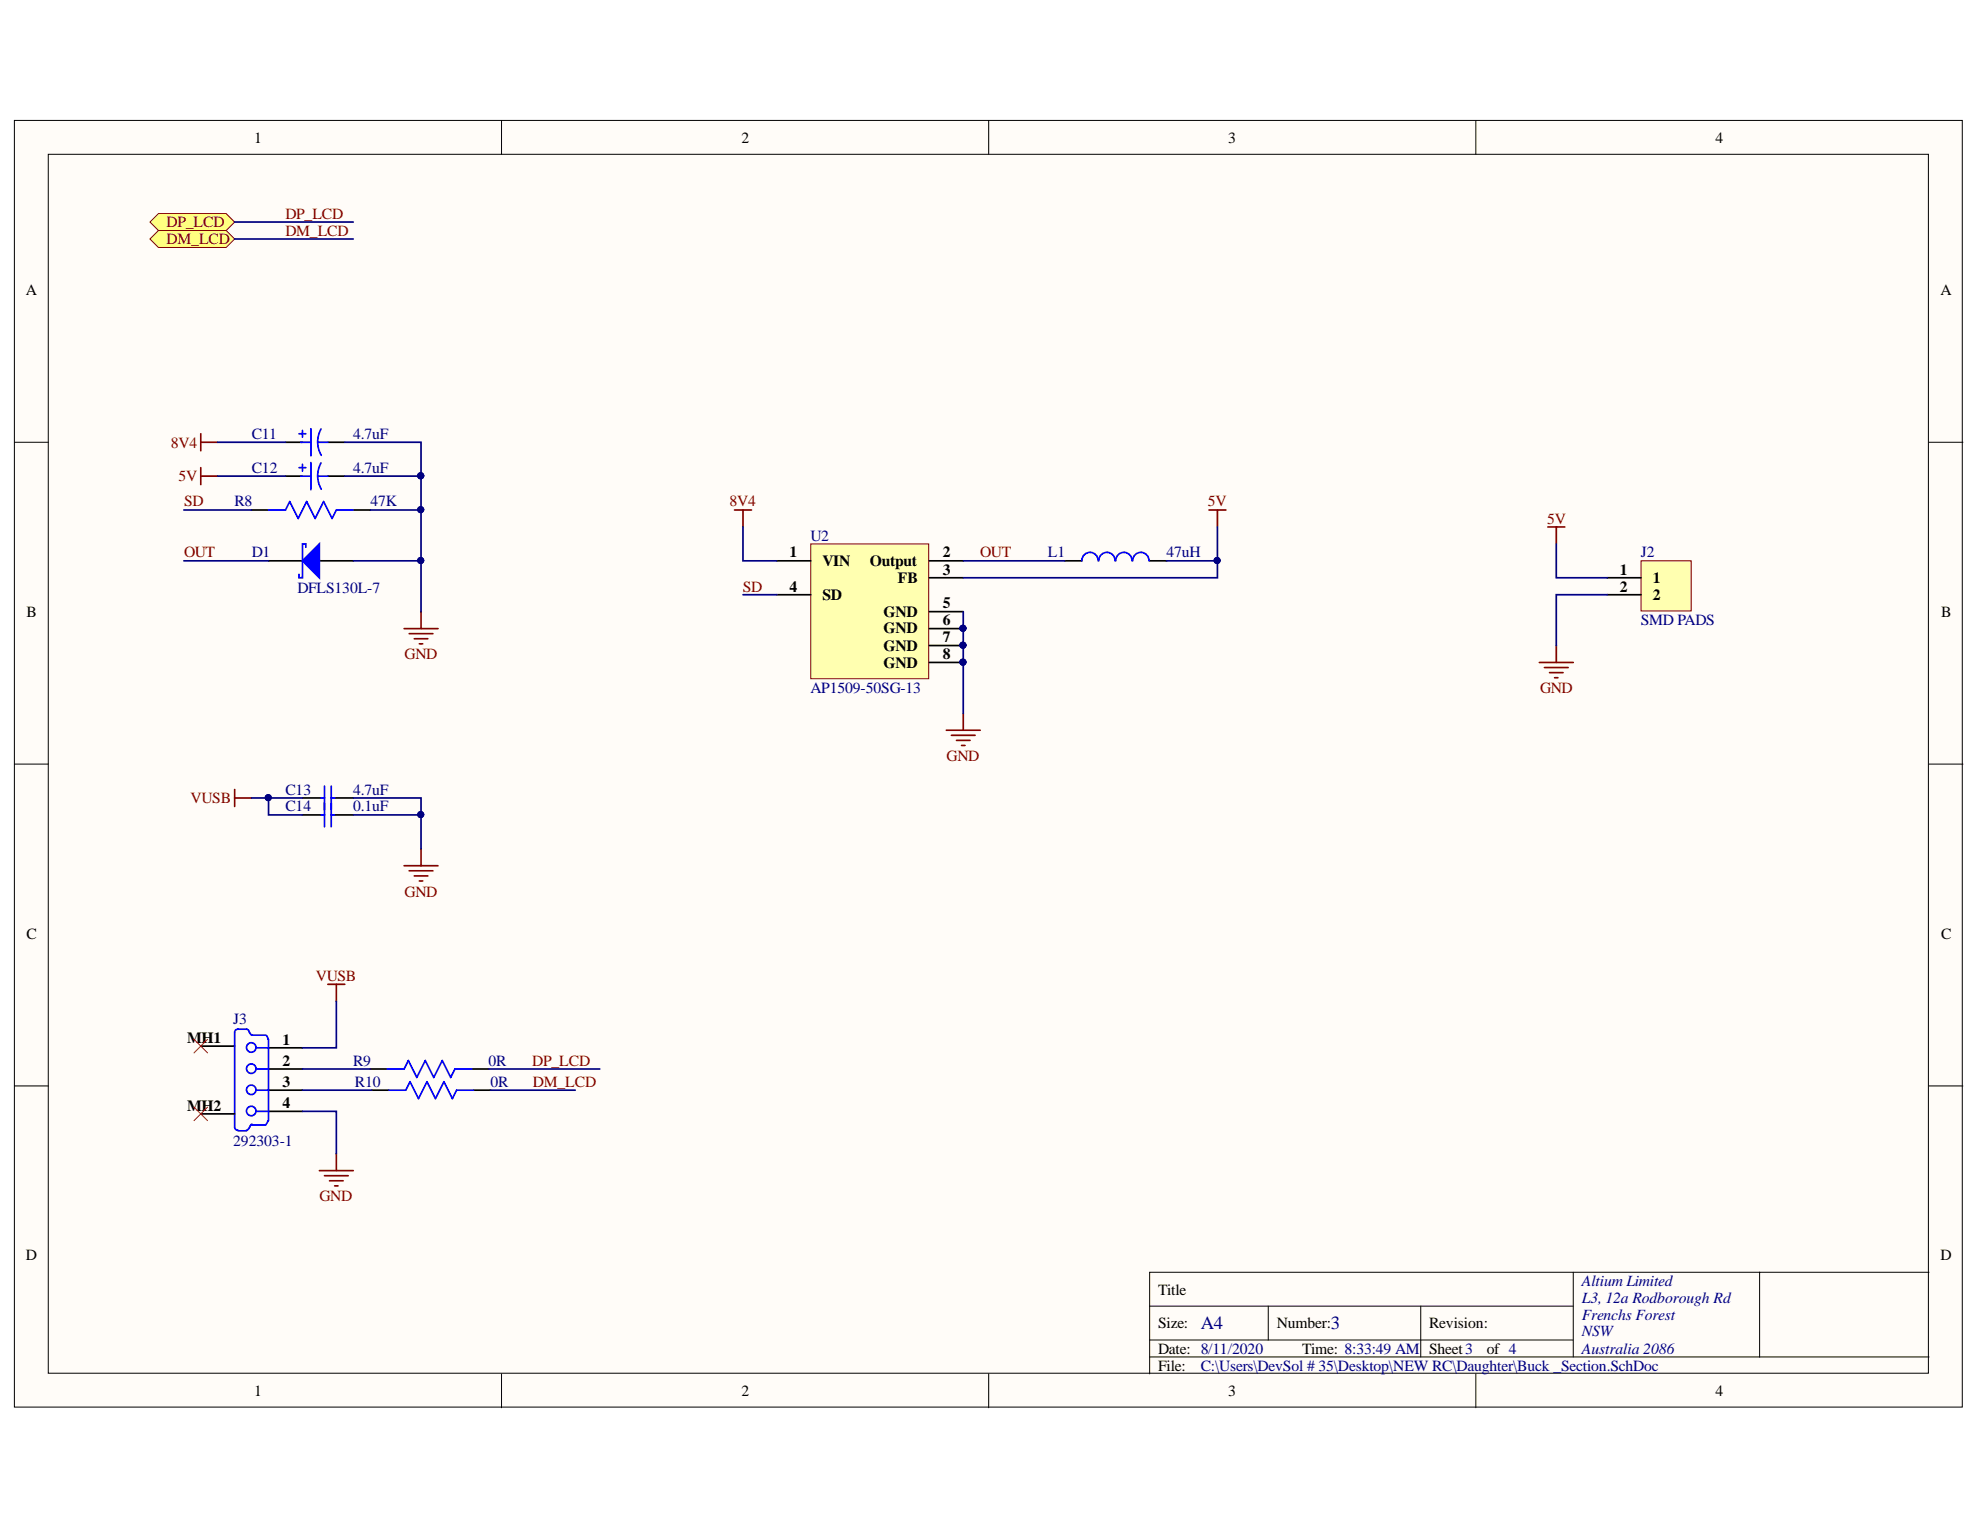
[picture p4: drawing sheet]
<svg xmlns="http://www.w3.org/2000/svg" width="279mm" height="216mm" viewBox="0 0 279 216" stroke-linecap="round" stroke-linejoin="round" font-family="sans-serif">
<g fill="#fffcf8" stroke="#000" stroke-width=".14">
<path d="M2 17h274.9v181.6h-274.9z"/>
<path d="M6.8 21.8h265.3v172h-265.3z"/>
</g>
<g fill="none" stroke="#000" stroke-width=".14">
<path d="M70.8 17v4.8M139.5 17v4.8M208.3 17v4.8M2 62.4h4.8M272.2 62.4h4.8M2 107.8h4.8M272.2 107.8h4.8M2 153.2h4.8M272.2 153.2h4.8M222 179.5v12M248.3 179.5h-86.1v14.4M272.2 179.5h-23.9v12"/>
<path d="M70.8 193.9v4.8M139.5 193.9v4.8M162.2 184.3h59.8M162.2 191.5h110M162.2 189.1h59.8M179 184.3v4.8M200.5 184.3v7.2M208.3 193.9v4.8"/>
</g>
<path d="M114.4 76.7h16.6v19.1h-16.6z" fill="#ffffb0" stroke="#800000" stroke-width=".14"/>
<g fill="none" stroke="#000" stroke-width=".24">
<path d="M35.5 72h2.4M37.9 79.1h4.8M40.3 62.4h2.4M40.3 67.2h2.4M45.1 79.1h4.8M46.3 62.4h2.4M46.3 67.2h2.4M49.9 72h2.3M109.6 79.1h4.8M131.1 79.1h4.8M150.3 79.1h2.4M162.2 79.1h2.4"/>
<path d="M109.6 83.9h4.8M131.1 81.5h4.8M131.1 86.3h4.8M131.1 88.7h4.8M131.1 91.1h4.8M131.1 93.5h4.8"/>
</g>
<g fill="#000080" stroke="#000080" stroke-width=".14">
<circle cx="135.9" cy="88.7" r=".43"/>
<circle cx="135.9" cy="91" r=".43"/>
<circle cx="135.9" cy="93.4" r=".43"/>
</g>
<g fill="none" stroke="#800000" stroke-width=".24">
<path d="M28.3 61.2v2.4M28.3 66v2.4M28.3 62.4h2.4M28.3 67.2h2.4M103.6 72h2.4M104.8 72v2.4M170.6 72h2.4M171.8 72v2.4M57 88.7h4.8M57.7 89.4h3.4M58.5 90.1h1.9M59.2 90.9h.5"/>
<path d="M59.4 86.3v2.4M133.5 103h4.8M134.3 103.8h3.3M135 104.5h1.9M135.7 105.2h.5M135.9 100.7v2.3"/>
</g>
<g fill="none" stroke="#00f" stroke-width=".24">
<path d="M37.9 72h2.4l.6-1.2 1.2 2.4 1.2-2.4 1.2 2.4 1.2-2.4 1.2 2.4 .6-1.2h2.4M42.2 61.2h1M42.2 66h1M42.4 62.4h1.5M42.4 67.2h1.5M42.7 60.7v1M42.7 65.5v1M43.9 60.5v3.8M43.9 65.3v3.8M44.8 62.4h1.5M44.8 67.2h1.5M44.8 62.4l.1 .8 .4 1.1"/>
<path d="M44.8 67.2l.1 .8 .4 1M45.3 60.5l-.4 1.1-.1 .8M45.3 65.3l-.4 1.1-.1 .8M155 79.1a1.15 1.15 0 0 0-1.2-1.2 1.15 1.15 0 0 0-1.1 1.2M157.3 79.1a1.15 1.15 0 0 0-1.1-1.2 1.15 1.15 0 0 0-1.1 1.2M159.7 79.1a1.15 1.15 0 0 0-1.1-1.2 1.15 1.15 0 0 0-1.2 1.2M162.1 79.1a1.15 1.15 0 0 0-1.1-1.2 1.15 1.15 0 0 0-1.2 1.2"/>
</g>
<path d="M42.7 79.1l2.4-2.4v4.8z" fill="#00f"/>
<path d="M42.7 79.1l2.4-2.4v4.8zM43.2 77.2v-.5h-.5v4.8h-.5v-.4" fill="none" stroke="#00f" stroke-width=".24"/>
<path d="M231.6 79.1h7v7.1h-7z" fill="#ffffb0" stroke="#800000" stroke-width=".14"/>
<g fill="none" stroke="#000" stroke-width=".24">
<path d="M226.8 81.5h4.8M226.8 83.9h4.8M42.7 112.6h3.1M42.7 115h3.1M46.7 112.6h3.2M46.7 115h3.2M28.3 147.6h4.8M28.3 157.2h4.8M37.9 150.8h4.8M37.9 153.8h4.8M37.9 156.8h4.8M37.9 147.9h4.8"/>
<path d="M52.2 150.8h2.4M52.5 153.8h2.4M66.6 150.8h2.4M66.8 153.8h2.4"/>
</g>
<g fill="none" stroke="#800000" stroke-width=".24">
<path d="M218.4 74.4h2.4M219.6 74.4v2.3M217.2 93.5h4.8M217.9 94.2h3.4M218.7 94.9h1.9M219.4 95.6h.5M219.6 91.1v2.4M33.1 111.4v2.4M33.1 112.6h2.4M59.4 119.8v2.4M46.3 138.9h2.4M47.5 138.9v2.4"/>
<path d="M57 122.2h4.8M57.7 122.9h3.4M58.5 123.6h1.9M59.2 124.3h.5M45.1 165.2h4.8M45.8 165.9h3.3M46.5 166.6h1.9M47.2 167.3h.5M47.5 162.8v2.4"/>
</g>
<g fill="none" stroke="#00f" stroke-width=".24">
<path d="M45.3 112.6h.5M45.3 115h.5M45.8 110.9v5.8M46.7 110.9v5.8M46.7 112.6h.5M46.7 115h.5M33.6 159.6h1.2M35.2 145.7l-.1-.2-.3-.3h-1.2a.43 .43 0 0 0-.5 .5v13.4l.3 .3 .2 .1M35.2 159.1l-.2 .3-.2 .1M35.3 145.7l.2 .3 2 .1M35.5 158.7h2M35.6 158.6l-.2 .1-.1 .3"/>
<path d="M36.2 150.8h1.7M36.2 156.8h1.7M36.2 153.8h1.7M36.2 147.9h1.7M37.6 146.1l.2 .6M37.8 158.1l-.2 .5M37.9 146.7v11.4M54.6 150.8h2.4l.6-1.1 1.2 2.3 1.2-2.3 1.2 2.3 1.2-2.3 1.2 2.3 .6-1.2h2.4M54.9 153.8h2.4l.6-1.2 1.2 2.4 1.2-2.4 1.1 2.4 1.2-2.4 1.2 2.4 .6-1.2h2.4"/>
<circle cx="35.5" cy="147.8" r=".67"/>
<circle cx="35.5" cy="153.8" r=".67"/>
<circle cx="35.5" cy="156.8" r=".67"/>
<circle cx="35.5" cy="150.8" r=".67"/>
</g>
<path d="M27.4 146.7l1.9 1.9M27.4 156.2l1.9 1.9M29.3 146.7l-1.9 1.9M29.3 156.2l-1.9 1.9" fill="none" stroke="#f00" stroke-width=".14"/>
<g fill="#ffff80" stroke="#800000" stroke-width=".14">
<path d="M21.2 31.3l1.2-1.2h9.5l1.2 1.2-1.2 1.2h-9.5z" fill-rule="evenodd"/>
<path d="M21.2 33.7l1.2-1.2h9.5l1.2 1.2-1.2 1.2h-9.5z" fill-rule="evenodd"/>
</g>
<g fill="none" stroke="#000080" stroke-width=".24">
<path d="M33.1 31.3h16.8M33.1 33.7h16.8M25.9 79.1h12M25.9 72h9.6M30.7 62.4h9.6M30.7 67.2h9.6M48.7 62.4h10.7v4.8M48.7 67.2h10.7M49.9 79.1h9.5M52.2 72h7.2M59.4 67.2v19.1M104.8 74.4v4.7h4.8"/>
<path d="M135.9 79.1h14.4M164.6 79.1h7.2v2.4h-35.9M171.8 74.4v4.7M219.6 76.7v4.8h7.2M104.8 83.9h4.8M135.9 86.3v14.4M226.8 83.9h-7.2v7.2M35.5 112.6h7.2M37.9 112.6v2.4h4.8M49.9 112.6h9.5v7.2M49.9 115h9.5M42.7 156.8h4.8v6"/>
<path d="M42.7 153.8h9.8M42.7 150.8h9.5M47.5 141.3v6.6h-4.8M69 150.8h15.6M69.2 153.8h12"/>
</g>
<g fill="#000080" stroke="#000080" stroke-width=".14">
<circle cx="135.9" cy="88.7" r=".43"/>
<circle cx="135.9" cy="91" r=".43"/>
<circle cx="135.9" cy="93.4" r=".43"/>
<circle cx="171.7" cy="79.1" r=".43"/>
<circle cx="59.4" cy="67.1" r=".43"/>
<circle cx="59.4" cy="71.9" r=".43"/>
<circle cx="59.4" cy="79.1" r=".43"/>
<circle cx="37.8" cy="112.6" r=".43"/>
<circle cx="59.4" cy="114.9" r=".43"/>
</g>
<g font-size="2.6" fill="#000080">
<text x="169.4" y="187.6">A4</text>
<text x="187.8" y="187.6">3</text>
</g>
<g font-size="2.2">
<text x="35.9" y="20.1">1</text>
<text x="104.6" y="20.1">2</text>
<text x="173.3" y="20.1">3</text>
<text x="242.1" y="20.1">4</text>
<text x="3.6" y="41.6">A</text>
<text x="273.8" y="41.6">A</text>
<text x="111.4" y="78.7">1</text>
<text x="111.4" y="83.5">4</text>
<text x="116.1" y="79.8">VIN</text>
<text x="122.7" y="79.8">Output</text>
<text x="126.7" y="82.3">FB</text>
<text x="133.1" y="78.7">2</text>
<text x="133.1" y="81.1">3</text>
<text x="228.6" y="81.1">1</text>
<text x="228.6" y="83.5">2</text>
<text x="233.2" y="82.3">1</text>
<text x="3.7" y="87">B</text>
<text x="116.1" y="84.7">SD</text>
<text x="124.7" y="87">GND</text>
<text x="124.7" y="89.4">GND</text>
<text x="133.1" y="85.8">5</text>
<text x="133.1" y="88.2">6</text>
<text x="233.2" y="84.7">2</text>
<text x="273.9" y="87">B</text>
<text x="124.7" y="91.8">GND</text>
<text x="124.7" y="94.2">GND</text>
<text x="133.1" y="90.7">7</text>
<text x="133.1" y="93">8</text>
<text x="3.7" y="132.4">C</text>
<text x="273.9" y="132.4">C</text>
<text x="26.4" y="147.2">MH1</text>
<text x="39.8" y="147.4">1</text>
<text x="39.8" y="150.4">2</text>
<text x="39.8" y="153.4">3</text>
<text x="26.4" y="156.7">MH2</text>
<text x="39.8" y="156.4">4</text>
<text x="3.6" y="177.8">D</text>
<text x="273.8" y="177.8">D</text>
<text x="163.4" y="182.7">Title</text>
<text x="163.4" y="187.4">Size:</text>
<text x="163.4" y="191">Date: 8/11/2020</text>
<text x="180.2" y="187.4">Number:</text>
<text x="183.7" y="191">Time: 8:33:49 AM</text>
<text x="201.7" y="187.4">Revision:</text>
<text x="201.7" y="191">Sheet3</text>
<text x="209.8" y="191">of 4</text>
<text x="35.9" y="197">1</text>
<text x="104.6" y="197">2</text>
<text x="163.4" y="193.4">File:</text>
<text x="173.3" y="197">3</text>
<text x="242.1" y="197">4</text>
</g>
<g font-size="2.2" fill="#800000">
<text x="23.5" y="32.1">DP_LCD</text>
<text x="23.5" y="34.4">DM_LCD</text>
<text x="40.3" y="30.9">DP_LCD</text>
<text x="40.3" y="33.2">DM_LCD</text>
<text x="24.1" y="63.2">8V4</text>
<text x="25.2" y="67.9">5V</text>
<text x="26" y="71.5">SD</text>
<text x="102.9" y="71.5">8V4</text>
<text x="170.5" y="71.5">5V</text>
<text x="218.3" y="73.9">5V</text>
<text x="26" y="78.7">OUT</text>
<text x="104.8" y="83.5">SD</text>
<text x="138.3" y="78.7">OUT</text>
<text x="57.1" y="93">GND</text>
<text x="217.3" y="97.8">GND</text>
<text x="133.6" y="107.3">GND</text>
<text x="26.9" y="113.3">VUSB</text>
<text x="57.1" y="126.5">GND</text>
<text x="44.6" y="138.4">VUSB</text>
<text x="75.1" y="150.4">DP_LCD</text>
<text x="75.2" y="153.4">DM_LCD</text>
<text x="45.1" y="169.5">GND</text>
</g>
<g font-size="2.2" fill="#000080">
<text x="35.5" y="61.9">C11</text>
<text x="49.8" y="61.9">4.7uF</text>
<text x="33.1" y="71.5">R8</text>
<text x="35.5" y="66.7">C12</text>
<text x="49.8" y="66.7">4.7uF</text>
<text x="52.3" y="71.5">47K</text>
<text x="114.4" y="76.3">U2</text>
<text x="35.5" y="78.7">D1</text>
<text x="42" y="83.7">DFLS130L-7</text>
<text x="147.9" y="78.7">L1</text>
<text x="164.6" y="78.7">47uH</text>
<text x="231.5" y="78.7">J2</text>
<text x="231.5" y="88.2">SMD PADS</text>
<text x="114.4" y="97.8">AP1509-50SG-13</text>
<text x="40.3" y="112.1">C13</text>
<text x="49.8" y="112.1">4.7uF</text>
<text x="40.3" y="114.5">C14</text>
<text x="49.8" y="114.5">0.1uF</text>
<text x="32.9" y="144.5">J3</text>
<text x="49.8" y="150.4">R9</text>
<text x="50.1" y="153.4">R10</text>
<text x="68.9" y="150.4">0R</text>
<text x="69.2" y="153.4">0R</text>
<text x="32.9" y="161.7">292303-1</text>
<text x="223.2" y="181.5">Altium Limited</text>
<text x="223.2" y="183.9">L3, 12a Rodborough Rd</text>
<text x="223.2" y="186.2">Frenchs Forest</text>
<text x="223.2" y="188.6">NSW</text>
<text x="223.2" y="191">Australia 2086</text>
<text x="169.4" y="193.4">C:\Users\DevSol # 35\Desktop\NEW RC\Daughter\Buck _Section.SchDoc</text>
</g>
</svg>
